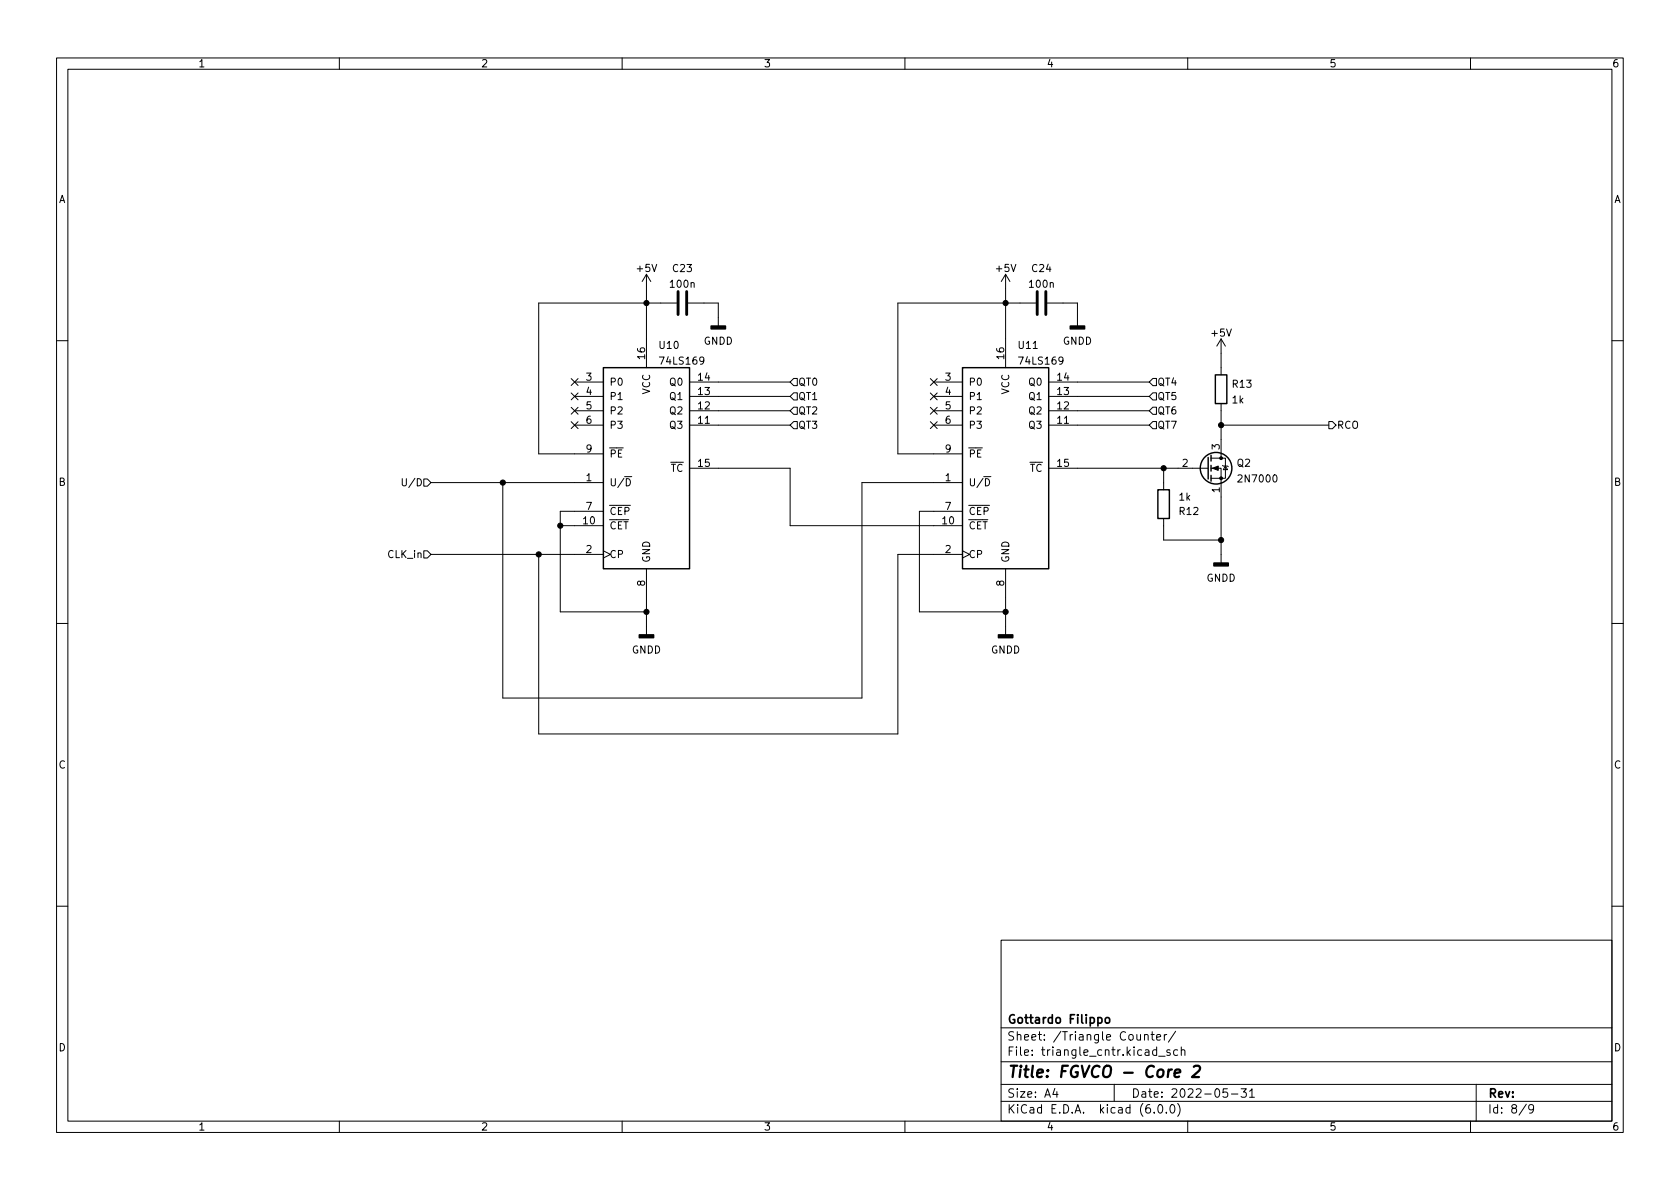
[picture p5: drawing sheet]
<svg xmlns="http://www.w3.org/2000/svg" width="297mm" height="210mm" viewBox="0 0 297 210" stroke-linecap="round" stroke-linejoin="round" font-family="sans-serif">
<g fill="none" stroke="#000" stroke-width=".18">
<path d="M10 10.2h277v190.1h-277zM12 12.2h273v186.1h-273zM60 10.2v2M110 10.2v2M160 10.2v2M210 10.2v2M260 10.2v2M114.3 48.5v16.5M114.3 48.5l-.8 1.3M114.3 48.5l.8 1.3M119.6 53.6h-24.4v26.7h11.5M121.7 53.6h5.3v4.1"/>
<path d="M177.8 48.5v16.5M177.8 48.5l-.8 1.3M177.8 48.5l.8 1.3M183.1 53.6h-24.4v26.7h11.5M185.2 53.6h5.3v4.1M215.9 59.9v6.4M215.9 59.9l-.8 1.3M215.9 59.9l.8 1.3M10 60.2h2M101 74.6l1.2 1.2M101 69.5l1.2 1.2M101 72l1.2 1.2"/>
<path d="M101 66.9l1.2 1.3M101.6 75.2h5.1M101.6 72.6h5.1M101.6 70.1h5.1M101.6 67.6h5.1M102.2 74.6l-1.2 1.2M102.2 69.5l-1.2 1.2M102.2 72l-1.2 1.2M102.2 66.9l-1.2 1.3M121.9 75.2h17.8M121.9 72.6h17.8M121.9 70.1h17.8"/>
<path d="M121.9 67.6h17.8M140.3 66.9h.7v1.3h-.7l-.6-.6zM140.3 74.5h.7v1.3h-.7l-.6-.6zM140.3 69.5h.7v1.2h-.7l-.6-.6zM140.3 72h.7v1.3h-.7l-.6-.7zM164.5 66.9l1.2 1.3M164.5 74.6l1.2 1.2M164.5 69.5l1.2 1.2M164.5 72l1.2 1.2M165.1 75.2h5.1M165.1 72.6h5.1M165.1 70.1h5.1"/>
<path d="M165.1 67.6h5.1M165.7 66.9l-1.2 1.3M165.7 74.6l-1.2 1.2M165.7 69.5l-1.2 1.2M165.7 72l-1.2 1.2M185.4 75.2h17.8M185.4 72.6h17.8M185.4 70.1h17.8M185.4 67.6h17.8M203.8 69.5h.7v1.2h-.7l-.6-.6zM203.8 72h.7v1.3h-.7l-.6-.7zM203.8 66.9h.7v1.3h-.7l-.6-.6z"/>
<path d="M203.8 74.5h.7v1.3h-.7l-.6-.6zM215.9 75.2h19M215.9 71.4v9.6M234.9 74.5h.7l.6 .7-.6 .6h-.7zM285 60.2h2M71.1 84.6v1.1l.3 .2h.3l.1-.2v-1.1M74.9 84.7h.7l.6 .6-.6 .7h-.7zM74.9 97.4h.7l.6 .6-.6 .7h-.7zM76.2 85.3h30.5M76.2 98h30.5M88.9 85.3v38.1h63.5v-38.1h17.8M95.2 98v31.8h63.5v-31.8h11.5"/>
<path d="M99.1 93h7.6M106.7 97.4l1.2 .6-1.2 .7M106.7 90.4h-7.6v17.8h15.2M121.9 82.8h17.8v10.2h30.5M170.2 97.4l1.2 .6-1.2 .7M170.2 90.4h-7.6v17.8h15.2M185.4 82.8h28.2M205.7 82.8v3.8M205.7 91.7v3.8h10.2M214.1 82.8h1.8v16.8M214.1 81h2.6v3.6h-2.6M216.2 82.3l.1 .1h.7l.2 .1"/>
<path d="M216.7 82.4l.3 .7h-.7zM10 110.2h2M114.3 100.6v11.7M177.8 100.6v11.7M285 110.2h2M10 160.2h2M177 166.3h108v32h-108zM285 160.2h2M60 198.3v2M110 198.3v2M160 198.3v2M177 194.8h108"/>
<path d="M177 191.8h108M177 187.8h108M177 181.8h108M186.5 192.5l-.4 1h1M186.9 193v1M197 191.8v3M202.4 183.1l.2-.2 .3 .1 .1 .9M202.4 182.9v1M203.5 182.9h.6M203.7 182.4v1.3l.4 .2M204.1 196.7v.1M204.5 185.7l-.4-.1-.3 .3v.4l.1 .3h.6"/>
<path d="M204.5 183.4l.7-.1-.1-.3-.4-.1-.2 .2 .1 .8h.5M204.5 185.1v1.5M204.9 186.8h1.1M204.9 195.4l.2-.1a.81 .81 0 0 1 .6 .7 .81 .81 0 0 1-.3 .8h-.2a.81 .81 0 0 1-.6-.6 .81 .81 0 0 1 .3-.8zM205.9 182.9v1M206.2 196.7v.1M206.3 182.9l-.3 .1-.1 .2M206.9 185.7l-.4-.1-.2 .2 .1 .3 .5 .1v.4h-.6M207.1 195.4l.1-.1a.81 .81 0 0 1 .6 .7 .81 .81 0 0 1-.3 .8h-.1a.81 .81 0 0 1-.6-.6 .81 .81 0 0 1 .3-.8zM207.9 182.4l-1.3 1.9M208.2 195.1a1.72 1.72 0 0 1 0 2.3M208.2 185.7l-.4-.1-.3 .3v.4l.1 .3h.6"/>
<path d="M208.9 185.8l.2-.2 .3 .1 .1 .9M208.9 185.1v1.5M210 198.3v2M217 192.5h-.7l-.1 .7 .2-.1 .5 .1 .2 .2-.1 .5-.2 .1-.6-.1M217.7 193.5h1.2M219.4 192.5h1l-.5 .6 .4 .1v.7l-.2 .1h-.5l-.2-.1M220.9 193l.5-.5v1.5M220.9 194h.9M260 198.3v2M261 191.8v6.5M269.9 195.3l-1.3 1.9M271.2 196l-.3 .3h-.3l-.3-.3 .1-.6 .5-.1 .2 .2a.99 .99 0 0 1-.4 1.3h-.3"/>
</g>
<path d="M207.7 189.8l1-.2-.1-.4-.5-.1-.4 .3v1l.2 .1 .6-.1M211.1 188.7l.3-.2h.5a.45 .45 0 0 1 .3 .5l-.2 .3-1.2 1.2h1.2" fill="none" stroke="#000" stroke-width=".4"/>
<path d="M195.5 180.1l.2-.2 .4 .2 .1 .5-.1 .3h-.4l-.2-.1z" fill="none" stroke="#000" stroke-width=".3"/>
<g fill="none" stroke="#000" stroke-width=".25">
<path d="M106.7 65h15.2v35.6h-15.2zM170.2 65h15.2v35.6h-15.2zM214.9 66.3h2v5.1h-2zM204.7 86.6h2.1v5.1h-2.1zM213.6 80.9v3.8M214.1 80.5v1M214.1 82.3v1M214.1 84.1v1"/>
<circle cx="215" cy="82.8" r="2.79"/>
</g>
<path d="M125.7 57.7h2.6v.5h-2.6zM189.2 57.7h2.6v.5h-2.6zM214.6 99.6h2.6v.5h-2.6zM113 112.3h2.6v.5h-2.6zM176.5 112.3h2.6v.5h-2.6z" fill="#000" stroke="#000" stroke-width=".25"/>
<g fill="#000" stroke="#000" stroke-width=".18">
<path d="M214.4 82.8l1-.4v.8z"/>
<circle cx="114.3" cy="53.6" r=".46"/>
<circle cx="177.8" cy="53.6" r=".46"/>
<circle cx="215.9" cy="75.2" r=".46"/>
<circle cx="88.9" cy="85.3" r=".46"/>
<circle cx="95.2" cy="98" r=".46"/>
<circle cx="99.1" cy="93" r=".46"/>
<circle cx="205.7" cy="82.8" r=".46"/>
<circle cx="215.9" cy="95.5" r=".46"/>
<circle cx="215.9" cy="84.6" r=".25"/>
<circle cx="215.9" cy="81" r=".25"/>
<circle cx="114.3" cy="108.2" r=".46"/>
<circle cx="177.8" cy="108.2" r=".46"/>
</g>
<path d="M119.9 51.6v4M121.4 51.6v4M183.4 51.6v4M184.9 51.6v4" fill="none" stroke="#000" stroke-width=".51"/>
<text font-size="2.8" x="178" y="190.6">Title: FGVCO - Core 2</text>
<g font-size="2.1">
<text x="178" y="184">Sheet: /Triangle Counter/</text>
<text x="178" y="181">Gottardo Filippo</text>
<text x="178" y="186.7">File: triangle_cntr.kicad_sch</text>
<text x="178" y="196.9">KiCad E.D.A. kicad (6.0.0)</text>
<text x="178" y="194.1">Size: A4</text>
<text x="200" y="194.1">Date: 2022-05-31</text>
<text x="263" y="194.1">Rev:</text>
<text x="263" y="196.9">Id: 8/9</text>
</g>
<g font-size="1.8">
<text x="35" y="11.9">1</text>
<text x="85" y="11.9">2</text>
<text x="135" y="11.9">3</text>
<text x="185" y="11.9">4</text>
<text x="235" y="11.9">5</text>
<text x="285" y="11.9">6</text>
<text x="10.3" y="35.9">A</text>
<text x="285.3" y="35.9">A</text>
<text x="112.7" y="48.1">+5V</text>
<text x="118.6" y="50.9">100n</text>
<text x="119" y="48.1">C23</text>
<text x="176.2" y="48.1">+5V</text>
<text x="182.1" y="50.9">100n</text>
<text x="182.5" y="48.1">C24</text>
<text x="214.3" y="59.5">+5V</text>
<text x="114" y="63.5" transform="rotate(-90 114 63.5)">16</text>
<text x="116.7" y="61.7">U10</text>
<text x="117" y="64.5">74LS169</text>
<text x="124.4" y="60.9">GNDD</text>
<text x="177.5" y="63.5" transform="rotate(-90 177.5 63.5)">16</text>
<text x="180.2" y="61.7">U11</text>
<text x="180.5" y="64.5">74LS169</text>
<text x="187.9" y="60.9">GNDD</text>
<text x="103.6" y="67.3">3</text>
<text x="103.6" y="69.8">4</text>
<text x="107.7" y="68.2">P0</text>
<text x="107.7" y="70.7">P1</text>
<text x="114.9" y="69.8" transform="rotate(-90 114.9 69.8)">VCC</text>
<text x="118.5" y="70.7">Q1</text>
<text x="118.5" y="68.2">Q0</text>
<text x="123.5" y="69.8">13</text>
<text x="123.5" y="67.3">14</text>
<text x="141.1" y="68.2">QT0</text>
<text x="141.1" y="70.7">QT1</text>
<text x="167.1" y="67.3">3</text>
<text x="167.1" y="69.8">4</text>
<text x="171.2" y="68.2">P0</text>
<text x="171.2" y="70.7">P1</text>
<text x="178.4" y="69.8" transform="rotate(-90 178.4 69.8)">VCC</text>
<text x="182" y="70.7">Q1</text>
<text x="182" y="68.2">Q0</text>
<text x="187" y="69.8">13</text>
<text x="187" y="67.3">14</text>
<text x="204.6" y="70.7">QT5</text>
<text x="204.6" y="68.2">QT4</text>
<text x="217.9" y="71.3">1k</text>
<text x="218" y="68.6">R13</text>
<text x="103.6" y="72.4">5</text>
<text x="103.6" y="74.9">6</text>
<text x="107.7" y="73.3">P2</text>
<text x="107.7" y="75.8">P3</text>
<text x="118.5" y="75.8">Q3</text>
<text x="118.5" y="73.3">Q2</text>
<text x="123.5" y="74.9">11</text>
<text x="123.5" y="72.4">12</text>
<text x="141.1" y="75.8">QT3</text>
<text x="141.1" y="73.3">QT2</text>
<text x="167.1" y="72.4">5</text>
<text x="167.1" y="74.9">6</text>
<text x="171.2" y="73.3">P2</text>
<text x="171.2" y="75.8">P3</text>
<text x="182" y="75.8">Q3</text>
<text x="182" y="73.3">Q2</text>
<text x="187" y="74.9">11</text>
<text x="187" y="72.4">12</text>
<text x="204.6" y="73.3">QT6</text>
<text x="204.6" y="75.8">QT7</text>
<text x="236.3" y="75.8">RCO</text>
<text x="103.6" y="80">9</text>
<text x="107.7" y="80.9">~{PE}</text>
<text x="117.2" y="83.4">~{TC}</text>
<text x="123.5" y="82.5">15</text>
<text x="167.1" y="80">9</text>
<text x="171.2" y="80.9">~{PE}</text>
<text x="180.7" y="83.4">~{TC}</text>
<text x="187" y="82.5">15</text>
<text x="209.1" y="82.5">2</text>
<text x="215.6" y="79.5" transform="rotate(-90 215.6 79.5)">3</text>
<text x="218.7" y="82.5">Q2</text>
<text x="10.3" y="85.9">B</text>
<text x="71.8" y="86">U/D</text>
<text x="103.6" y="85.1">1</text>
<text x="107.7" y="86">U/~{D}</text>
<text x="167.1" y="85.1">1</text>
<text x="171.2" y="86">U/~{D}</text>
<text x="208.5" y="88.5">1k</text>
<text x="215.6" y="87.1" transform="rotate(-90 215.6 87.1)">1</text>
<text x="219.2" y="85.3">2N7000</text>
<text x="285.3" y="85.9">B</text>
<text x="103.2" y="92.7">10</text>
<text x="103.6" y="90.2">7</text>
<text x="107.7" y="93.6">~{CET}</text>
<text x="107.7" y="91.1">~{CEP}</text>
<text x="166.7" y="92.7">10</text>
<text x="167.1" y="90.2">7</text>
<text x="171.2" y="93.6">~{CET}</text>
<text x="171.2" y="91.1">~{CEP}</text>
<text x="208.6" y="91.1">R12</text>
<text x="68.6" y="98.7">CLK_in</text>
<text x="103.6" y="97.8">2</text>
<text x="107.7" y="98.7">CP</text>
<text x="114.9" y="99.6" transform="rotate(-90 114.9 99.6)">GND</text>
<text x="167.1" y="97.8">2</text>
<text x="171.2" y="98.7">CP</text>
<text x="178.4" y="99.6" transform="rotate(-90 178.4 99.6)">GND</text>
<text x="114" y="103.6" transform="rotate(-90 114 103.6)">8</text>
<text x="177.5" y="103.6" transform="rotate(-90 177.5 103.6)">8</text>
<text x="213.3" y="102.9">GNDD</text>
<text x="111.7" y="115.6">GNDD</text>
<text x="175.2" y="115.6">GNDD</text>
<text x="10.3" y="135.9">C</text>
<text x="285.3" y="135.9">C</text>
<text x="10.3" y="185.9">D</text>
<text x="285.3" y="185.9">D</text>
<text x="35" y="199.9">1</text>
<text x="85" y="199.9">2</text>
<text x="135" y="199.9">3</text>
<text x="185" y="199.9">4</text>
<text x="235" y="199.9">5</text>
<text x="285" y="199.9">6</text>
</g>
</svg>
